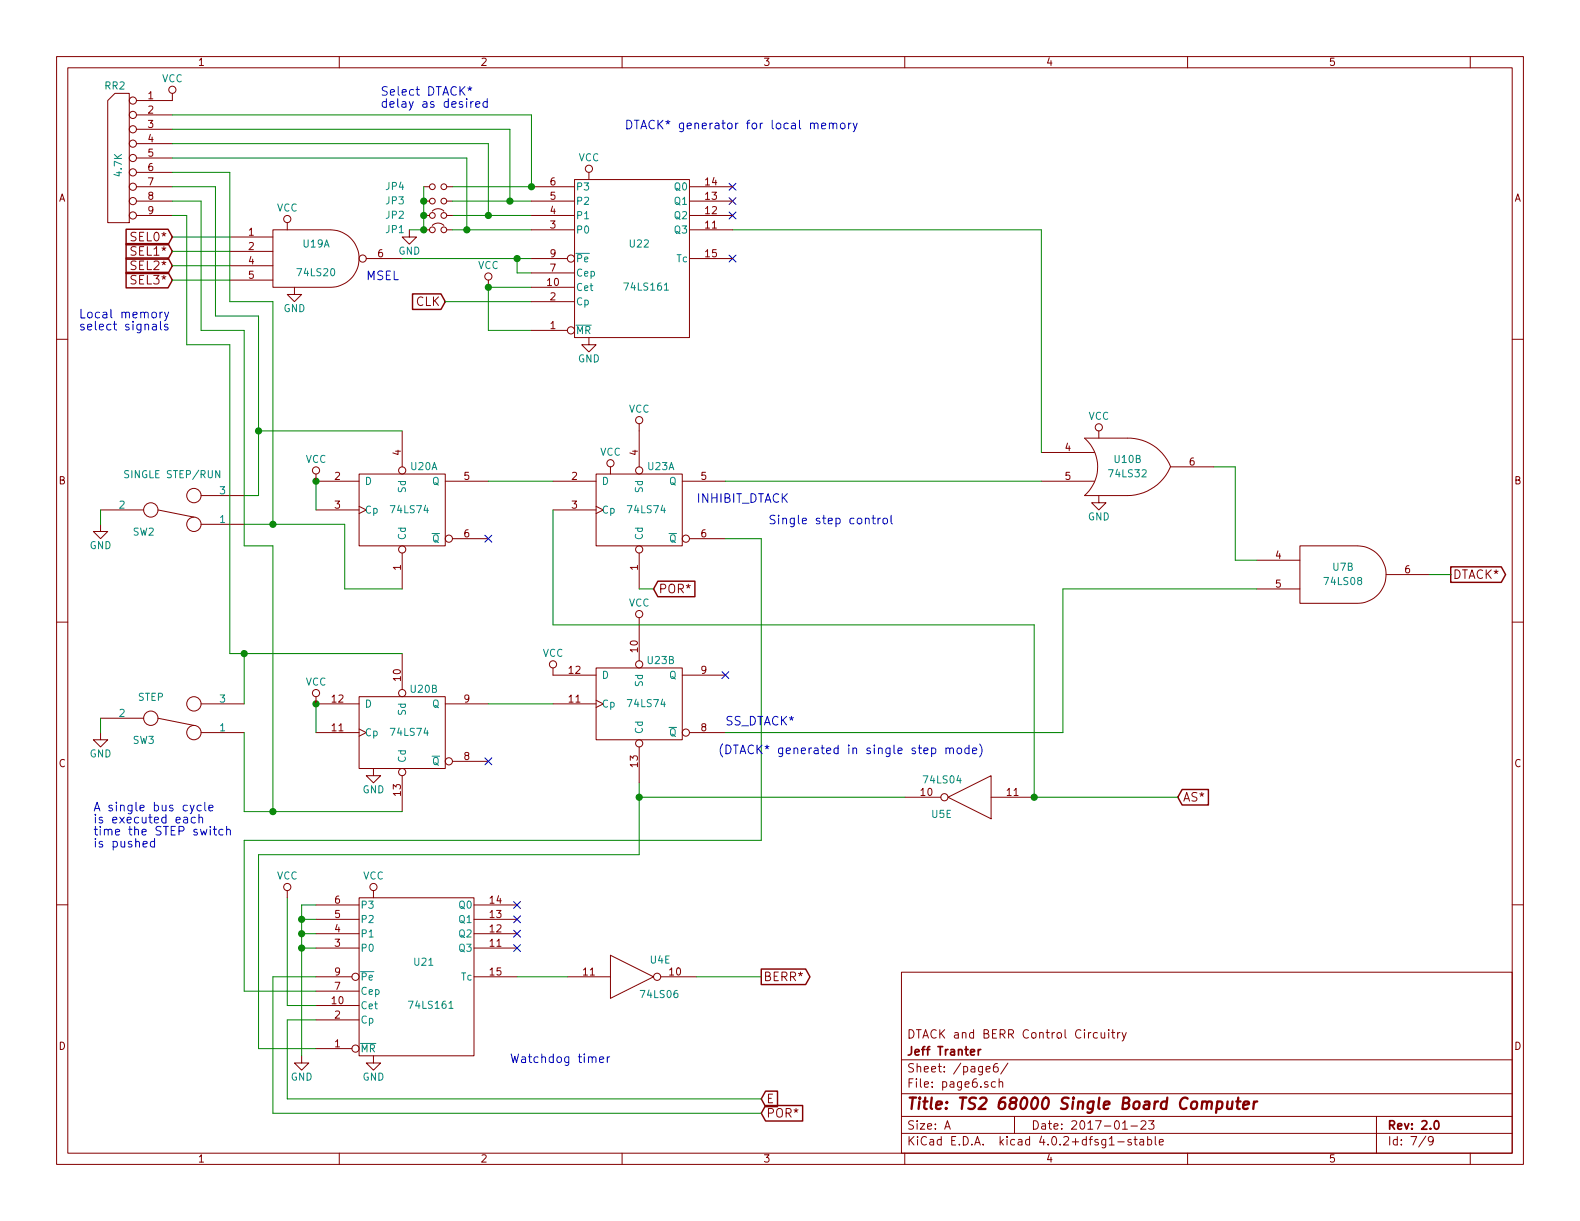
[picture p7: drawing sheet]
EESchema Schematic File Version 2
LIBS:power
LIBS:device
LIBS:transistors
LIBS:conn
LIBS:linear
LIBS:regul
LIBS:74xx
LIBS:cmos4000
LIBS:adc-dac
LIBS:memory
LIBS:xilinx
LIBS:ts2-cache
EELAYER 25 0
EELAYER END
$Descr A 11000 8500
encoding utf-8
Sheet 7 9
Title "TS2 68000 Single Board Computer"
Date "2017-01-23"
Rev "2.0"
Comp "Jeff Tranter"
Comment1 "DTACK and BERR Control Circuitry"
Comment2 ""
Comment3 ""
Comment4 ""
$EndDescr
$Comp
L 74LS20 U19
U 1 1
P 2200 1800
F 0 "U19" H 2200 1900 50  0000 C CNN
F 1 "74LS20" H 2200 1700 50  0000 C CNN
F 2 "Housings_DIP:DIP-14_W7.62mm" H 2200 1800 50  0001 C CNN
F 3 "" H 2200 1800 50  0000 C CNN
	1    2200 1800
	1    0    0    -1  
$EndComp
$Comp
L 74LS74 U20
U 1 1
P 2800 3550
F 0 "U20" H 2950 3850 50  0000 C CNN
F 1 "74LS74" H 2850 3550 50  0000 C CNN
F 2 "Housings_DIP:DIP-14_W7.62mm" H 2800 3550 50  0001 C CNN
F 3 "" H 2800 3550 50  0000 C CNN
	1    2800 3550
	1    0    0    -1  
$EndComp
$Comp
L 74LS74 U23
U 1 1
P 4450 3550
F 0 "U23" H 4600 3850 50  0000 C CNN
F 1 "74LS74" H 4500 3550 50  0000 C CNN
F 2 "Housings_DIP:DIP-14_W7.62mm" H 4450 3550 50  0001 C CNN
F 3 "" H 4450 3550 50  0000 C CNN
	1    4450 3550
	1    0    0    -1  
$EndComp
$Comp
L 74LS74 U20
U 2 1
P 2800 5100
F 0 "U20" H 2950 5400 50  0000 C CNN
F 1 "74LS74" H 2850 5100 50  0000 C CNN
F 2 "Housings_DIP:DIP-14_W7.62mm" H 2800 5100 50  0001 C CNN
F 3 "" H 2800 5100 50  0000 C CNN
	2    2800 5100
	1    0    0    -1  
$EndComp
$Comp
L 74LS74 U23
U 2 1
P 4450 4900
F 0 "U23" H 4600 5200 50  0000 C CNN
F 1 "74LS74" H 4500 4900 50  0000 C CNN
F 2 "Housings_DIP:DIP-14_W7.62mm" H 4450 4900 50  0001 C CNN
F 3 "" H 4450 4900 50  0000 C CNN
	2    4450 4900
	1    0    0    -1  
$EndComp
$Comp
L 74LS161 U21
U 1 1
P 2900 6800
F 0 "U21" H 2950 6900 50  0000 C CNN
F 1 "74LS161" H 3000 6600 50  0000 C CNN
F 2 "Housings_DIP:DIP-16_W7.62mm" H 2900 6800 50  0001 C CNN
F 3 "" H 2900 6800 50  0000 C CNN
	1    2900 6800
	1    0    0    -1  
$EndComp
$Comp
L 74LS08 U7
U 2 1
P 9350 4000
F 0 "U7" H 9350 4050 50  0000 C CNN
F 1 "74LS08" H 9350 3950 50  0000 C CNN
F 2 "Housings_DIP:DIP-14_W7.62mm" H 9350 4000 50  0001 C CNN
F 3 "" H 9350 4000 50  0000 C CNN
	2    9350 4000
	1    0    0    -1  
$EndComp
$Comp
L 74LS32 U10
U 2 1
P 7850 3250
F 0 "U10" H 7850 3300 50  0000 C CNN
F 1 "74LS32" H 7850 3200 50  0000 C CNN
F 2 "Housings_DIP:DIP-14_W7.62mm" H 7850 3250 50  0001 C CNN
F 3 "" H 7850 3250 50  0000 C CNN
	2    7850 3250
	1    0    0    -1  
$EndComp
$Comp
L 74LS04 U5
U 5 1
P 6750 5550
F 0 "U5" H 6945 5665 50  0000 C CNN
F 1 "74LS04" H 6940 5425 50  0000 C CNN
F 2 "Housings_DIP:DIP-14_W7.62mm" H 6750 5550 50  0001 C CNN
F 3 "" H 6750 5550 50  0000 C CNN
	5    6750 5550
	-1   0    0    1   
$EndComp
Text GLabel 3100 2100 0    60   Input ~ 0
CLK
$Comp
L 74LS06 U4
U 5 1
P 4400 6800
F 0 "U4" H 4595 6915 50  0000 C CNN
F 1 "74LS06" H 4590 6675 50  0000 C CNN
F 2 "Housings_DIP:DIP-14_W7.62mm" H 4400 6800 50  0001 C CNN
F 3 "" H 4400 6800 50  0000 C CNN
	5    4400 6800
	1    0    0    -1  
$EndComp
Text GLabel 8200 5550 2    60   Input ~ 0
AS*
Text GLabel 10100 4000 2    60   Output ~ 0
DTACK*
Text GLabel 5300 6800 2    60   Output ~ 0
BERR*
Text GLabel 1200 1650 0    60   Input ~ 0
SEL0*
Text GLabel 1200 1750 0    60   Input ~ 0
SEL1*
Text GLabel 1200 1850 0    60   Input ~ 0
SEL2*
Text GLabel 1200 1950 0    60   Input ~ 0
SEL3*
$Comp
L GND #PWR072
U 1 1
P 700 3650
F 0 "#PWR072" H 700 3400 50  0001 C CNN
F 1 "GND" H 700 3500 50  0000 C CNN
F 2 "" H 700 3650 50  0000 C CNN
F 3 "" H 700 3650 50  0000 C CNN
	1    700  3650
	1    0    0    -1  
$EndComp
$Comp
L GND #PWR073
U 1 1
P 700 5100
F 0 "#PWR073" H 700 4850 50  0001 C CNN
F 1 "GND" H 700 4950 50  0000 C CNN
F 2 "" H 700 5100 50  0000 C CNN
F 3 "" H 700 5100 50  0000 C CNN
	1    700  5100
	1    0    0    -1  
$EndComp
$Comp
L SWITCH_INV SW2
U 1 1
P 1200 3550
F 0 "SW2" H 1000 3700 50  0000 C CNN
F 1 "SINGLE STEP/RUN" H 1200 3300 50  0000 C CNN
F 2 "Connect:PINHEAD1-3" H 1200 3550 50  0001 C CNN
F 3 "" H 1200 3550 50  0000 C CNN
	1    1200 3550
	1    0    0    1   
$EndComp
$Comp
L SWITCH_INV SW3
U 1 1
P 1200 5000
F 0 "SW3" H 1000 5150 50  0000 C CNN
F 1 "STEP" H 1050 4850 50  0000 C CNN
F 2 "Connect:PINHEAD1-3" H 1200 5000 50  0001 C CNN
F 3 "" H 1200 5000 50  0000 C CNN
	1    1200 5000
	1    0    0    1   
$EndComp
Text GLabel 4550 4100 2    60   Input ~ 0
POR*
$Comp
L GND #PWR074
U 1 1
P 4100 2350
F 0 "#PWR074" H 4100 2100 50  0001 C CNN
F 1 "GND" H 4100 2200 50  0000 C CNN
F 2 "" H 4100 2350 50  0000 C CNN
F 3 "" H 4100 2350 50  0000 C CNN
	1    4100 2350
	1    0    0    -1  
$EndComp
$Comp
L VCC #PWR075
U 1 1
P 4100 1250
F 0 "#PWR075" H 4100 1100 50  0001 C CNN
F 1 "VCC" H 4100 1400 50  0000 C CNN
F 2 "" H 4100 1250 50  0000 C CNN
F 3 "" H 4100 1250 50  0000 C CNN
	1    4100 1250
	1    0    0    -1  
$EndComp
$Comp
L VCC #PWR076
U 1 1
P 3400 2000
F 0 "#PWR076" H 3400 1850 50  0001 C CNN
F 1 "VCC" H 3400 2150 50  0000 C CNN
F 2 "" H 3400 2000 50  0000 C CNN
F 3 "" H 3400 2000 50  0000 C CNN
	1    3400 2000
	1    0    0    -1  
$EndComp
$Comp
L GND #PWR077
U 1 1
P 2850 1600
F 0 "#PWR077" H 2850 1350 50  0001 C CNN
F 1 "GND" H 2850 1450 50  0000 C CNN
F 2 "" H 2850 1600 50  0000 C CNN
F 3 "" H 2850 1600 50  0000 C CNN
	1    2850 1600
	1    0    0    -1  
$EndComp
NoConn ~ 5100 1500
NoConn ~ 5100 1400
NoConn ~ 5100 1300
NoConn ~ 5100 1800
$Comp
L GND #PWR078
U 1 1
P 2600 7350
F 0 "#PWR078" H 2600 7100 50  0001 C CNN
F 1 "GND" H 2600 7200 50  0000 C CNN
F 2 "" H 2600 7350 50  0000 C CNN
F 3 "" H 2600 7350 50  0000 C CNN
	1    2600 7350
	1    0    0    -1  
$EndComp
$Comp
L VCC #PWR079
U 1 1
P 2600 6250
F 0 "#PWR079" H 2600 6100 50  0001 C CNN
F 1 "VCC" H 2600 6400 50  0000 C CNN
F 2 "" H 2600 6250 50  0000 C CNN
F 3 "" H 2600 6250 50  0000 C CNN
	1    2600 6250
	1    0    0    -1  
$EndComp
$Comp
L GND #PWR080
U 1 1
P 2100 7350
F 0 "#PWR080" H 2100 7100 50  0001 C CNN
F 1 "GND" H 2100 7200 50  0000 C CNN
F 2 "" H 2100 7350 50  0000 C CNN
F 3 "" H 2100 7350 50  0000 C CNN
	1    2100 7350
	1    0    0    -1  
$EndComp
NoConn ~ 3600 6300
NoConn ~ 3600 6400
NoConn ~ 3600 6500
NoConn ~ 3600 6600
$Comp
L VCC #PWR081
U 1 1
P 2000 6250
F 0 "#PWR081" H 2000 6100 50  0001 C CNN
F 1 "VCC" H 2000 6400 50  0000 C CNN
F 2 "" H 2000 6250 50  0000 C CNN
F 3 "" H 2000 6250 50  0000 C CNN
	1    2000 6250
	1    0    0    -1  
$EndComp
Text GLabel 5300 7650 2    60   Input ~ 0
E
Text GLabel 5300 7750 2    60   Input ~ 0
POR*
NoConn ~ 5050 4700
NoConn ~ 3400 3750
Wire Wire Line
	7200 5550 8200 5550
Wire Wire Line
	9950 4000 10100 4000
Wire Wire Line
	4850 6800 5300 6800
Wire Wire Line
	3600 6800 3950 6800
Wire Wire Line
	1600 1650 1200 1650
Wire Wire Line
	1200 1750 1600 1750
Wire Wire Line
	1200 1850 1600 1850
Wire Wire Line
	1200 1950 1600 1950
Wire Wire Line
	2800 1800 3700 1800
Wire Wire Line
	3700 1900 3600 1900
Wire Wire Line
	3600 1900 3600 1800
Connection ~ 3600 1800
Wire Wire Line
	700  3550 700  3650
Wire Wire Line
	700  5000 700  5100
Wire Wire Line
	4450 4100 4550 4100
Wire Wire Line
	3400 2000 3700 2000
Wire Wire Line
	3400 2300 3700 2300
Connection ~ 3400 2000
Wire Wire Line
	3100 2100 3700 2100
Wire Wire Line
	5100 1600 7250 1600
Wire Wire Line
	8600 3250 8600 3900
Wire Wire Line
	8600 3900 8750 3900
Wire Wire Line
	2200 6300 2100 6300
Wire Wire Line
	2100 6300 2100 7350
Wire Wire Line
	2100 6400 2200 6400
Wire Wire Line
	2100 6500 2200 6500
Connection ~ 2100 6400
Wire Wire Line
	2100 6600 2200 6600
Connection ~ 2100 6500
Connection ~ 2100 6600
Wire Wire Line
	2200 7000 2000 7000
Wire Wire Line
	2000 7000 2000 6250
Wire Wire Line
	2200 7100 2000 7100
Wire Wire Line
	2000 7100 2000 7650
Wire Wire Line
	2000 7650 5300 7650
Wire Wire Line
	2200 6800 1900 6800
Wire Wire Line
	1900 6800 1900 7750
Wire Wire Line
	1900 7750 5300 7750
Wire Wire Line
	4450 5450 4450 5950
Wire Wire Line
	4450 5950 1800 5950
Wire Wire Line
	1800 5950 1800 7300
Wire Wire Line
	1800 7300 2200 7300
Wire Wire Line
	4450 5550 6300 5550
Connection ~ 4450 5550
Wire Wire Line
	1800 2200 1800 3450
Wire Wire Line
	1800 3000 2800 3000
Wire Wire Line
	3400 3350 3850 3350
Connection ~ 1800 3000
Wire Wire Line
	1700 3650 2400 3650
Connection ~ 2200 3350
$Comp
L VCC #PWR082
U 1 1
P 2200 3350
F 0 "#PWR082" H 2200 3200 50  0001 C CNN
F 1 "VCC" H 2200 3500 50  0000 C CNN
F 2 "" H 2200 3350 50  0000 C CNN
F 3 "" H 2200 3350 50  0000 C CNN
	1    2200 3350
	1    0    0    -1  
$EndComp
Wire Wire Line
	1600 4550 2800 4550
Wire Wire Line
	1700 5100 1700 5650
Wire Wire Line
	1700 5650 2800 5650
Wire Wire Line
	3400 4900 3850 4900
NoConn ~ 3400 5300
Connection ~ 1900 3650
Wire Wire Line
	1900 3650 1900 2100
Wire Wire Line
	2400 3650 2400 4100
Wire Wire Line
	2400 4100 2800 4100
Connection ~ 2200 4900
Wire Wire Line
	1900 3800 1900 5650
Connection ~ 1900 5650
$Comp
L VCC #PWR083
U 1 1
P 4450 3000
F 0 "#PWR083" H 4450 2850 50  0001 C CNN
F 1 "VCC" H 4450 3150 50  0000 C CNN
F 2 "" H 4450 3000 50  0000 C CNN
F 3 "" H 4450 3000 50  0000 C CNN
	1    4450 3000
	1    0    0    -1  
$EndComp
$Comp
L VCC #PWR084
U 1 1
P 4450 4350
F 0 "#PWR084" H 4450 4200 50  0001 C CNN
F 1 "VCC" H 4450 4500 50  0000 C CNN
F 2 "" H 4450 4350 50  0000 C CNN
F 3 "" H 4450 4350 50  0000 C CNN
	1    4450 4350
	1    0    0    -1  
$EndComp
Wire Wire Line
	5050 3350 7250 3350
Wire Wire Line
	3850 3550 3850 4350
Wire Wire Line
	3850 4350 7200 4350
Wire Wire Line
	7200 4350 7200 5550
Wire Wire Line
	5050 5100 7400 5100
Wire Wire Line
	7400 5100 7400 4100
Wire Wire Line
	7400 4100 8750 4100
$Comp
L VCC #PWR085
U 1 1
P 3850 4700
F 0 "#PWR085" H 3850 4550 50  0001 C CNN
F 1 "VCC" H 3850 4850 50  0000 C CNN
F 2 "" H 3850 4700 50  0000 C CNN
F 3 "" H 3850 4700 50  0000 C CNN
	1    3850 4700
	1    0    0    -1  
$EndComp
Wire Wire Line
	2200 6900 1700 6900
Wire Wire Line
	1700 6900 1700 5850
Wire Wire Line
	1700 5850 5300 5850
Wire Wire Line
	5300 5850 5300 3750
Wire Wire Line
	5300 3750 5050 3750
$Comp
L GND #PWR086
U 1 1
P 2050 2000
F 0 "#PWR086" H 2050 1750 50  0001 C CNN
F 1 "GND" H 2050 1850 50  0000 C CNN
F 2 "" H 2050 2000 50  0000 C CNN
F 3 "" H 2050 2000 50  0000 C CNN
	1    2050 2000
	1    0    0    -1  
$EndComp
$Comp
L VCC #PWR087
U 1 1
P 2000 1600
F 0 "#PWR087" H 2000 1450 50  0001 C CNN
F 1 "VCC" H 2000 1750 50  0000 C CNN
F 2 "" H 2000 1600 50  0000 C CNN
F 3 "" H 2000 1600 50  0000 C CNN
	1    2000 1600
	1    0    0    -1  
$EndComp
$Comp
L GND #PWR088
U 1 1
P 2600 5350
F 0 "#PWR088" H 2600 5100 50  0001 C CNN
F 1 "GND" H 2600 5200 50  0000 C CNN
F 2 "" H 2600 5350 50  0000 C CNN
F 3 "" H 2600 5350 50  0000 C CNN
	1    2600 5350
	1    0    0    -1  
$EndComp
$Comp
L VCC #PWR089
U 1 1
P 4250 3300
F 0 "#PWR089" H 4250 3150 50  0001 C CNN
F 1 "VCC" H 4250 3450 50  0000 C CNN
F 2 "" H 4250 3300 50  0000 C CNN
F 3 "" H 4250 3300 50  0000 C CNN
	1    4250 3300
	1    0    0    -1  
$EndComp
Connection ~ 7200 5550
$Comp
L GND #PWR090
U 1 1
P 7650 3450
F 0 "#PWR090" H 7650 3200 50  0001 C CNN
F 1 "GND" H 7650 3300 50  0000 C CNN
F 2 "" H 7650 3450 50  0000 C CNN
F 3 "" H 7650 3450 50  0000 C CNN
	1    7650 3450
	1    0    0    -1  
$EndComp
$Comp
L VCC #PWR091
U 1 1
P 7650 3050
F 0 "#PWR091" H 7650 2900 50  0001 C CNN
F 1 "VCC" H 7650 3200 50  0000 C CNN
F 2 "" H 7650 3050 50  0000 C CNN
F 3 "" H 7650 3050 50  0000 C CNN
	1    7650 3050
	1    0    0    -1  
$EndComp
$Comp
L Jumper_NC_Small JP1
U 1 1
P 3050 1600
F 0 "JP1" H 2750 1600 50  0000 C CNN
F 1 "Jumper_NC_Small" H 3060 1540 50  0001 C CNN
F 2 "Buttons_Switches_ThroughHole:SW_DIP_x1_Slide" H 3050 1600 50  0001 C CNN
F 3 "" H 3050 1600 50  0000 C CNN
	1    3050 1600
	1    0    0    -1  
$EndComp
$Comp
L Jumper_NO_Small JP3
U 1 1
P 3050 1400
F 0 "JP3" H 2750 1400 50  0000 C CNN
F 1 "Jumper_NO_Small" H 3060 1340 50  0001 C CNN
F 2 "Buttons_Switches_ThroughHole:SW_DIP_x1_Slide" H 3050 1400 50  0001 C CNN
F 3 "" H 3050 1400 50  0000 C CNN
	1    3050 1400
	1    0    0    -1  
$EndComp
Wire Wire Line
	3700 1300 3150 1300
Wire Wire Line
	3150 1400 3700 1400
Wire Wire Line
	3150 1500 3700 1500
Wire Wire Line
	3150 1600 3700 1600
$Comp
L Jumper_NO_Small JP4
U 1 1
P 3050 1300
F 0 "JP4" H 2750 1300 50  0000 C CNN
F 1 "Jumper_NO_Small" H 3060 1240 50  0001 C CNN
F 2 "Buttons_Switches_ThroughHole:SW_DIP_x1_Slide" H 3050 1300 50  0001 C CNN
F 3 "" H 3050 1300 50  0000 C CNN
	1    3050 1300
	1    0    0    -1  
$EndComp
$Comp
L Jumper_NC_Small JP2
U 1 1
P 3050 1500
F 0 "JP2" H 2750 1500 50  0000 C CNN
F 1 "Jumper_NC_Small" H 3060 1440 50  0001 C CNN
F 2 "Buttons_Switches_ThroughHole:SW_DIP_x1_Slide" H 3050 1500 50  0001 C CNN
F 3 "" H 3050 1500 50  0000 C CNN
	1    3050 1500
	1    0    0    -1  
$EndComp
Wire Wire Line
	2950 1600 2850 1600
Wire Wire Line
	2950 1300 2950 1600
Connection ~ 2950 1500
Connection ~ 2950 1400
Wire Wire Line
	3250 1100 3250 1600
Connection ~ 3250 1600
Wire Wire Line
	3400 1000 3400 1500
Connection ~ 3400 1500
Wire Wire Line
	3550 900  3550 1400
Connection ~ 3550 1400
Connection ~ 2950 1600
Text Notes 2650 750  0    60   ~ 0
Select DTACK*\ndelay as desired
$Comp
L 74LS161 U22
U 1 1
P 4400 1800
F 0 "U22" H 4450 1900 50  0000 C CNN
F 1 "74LS161" H 4500 1600 50  0000 C CNN
F 2 "Housings_DIP:DIP-16_W7.62mm" H 4400 1800 50  0001 C CNN
F 3 "" H 4400 1800 50  0000 C CNN
	1    4400 1800
	1    0    0    -1  
$EndComp
Text Notes 3550 7400 0    60   ~ 0
Watchdog timer
Text Notes 5000 5250 0    60   ~ 0
(DTACK* generated in single step mode)
Text Notes 650  5900 0    60   ~ 0
A single bus cycle\nis executed each\ntime the STEP switch\nis pushed
Text Notes 5350 3650 0    60   ~ 0
Single step control
Text Notes 550  2300 0    60   ~ 0
Local memory\nselect signals
Text Notes 4350 900  0    60   ~ 0
DTACK* generator for local memory
Wire Wire Line
	7250 1600 7250 3150
Wire Wire Line
	8450 3250 8600 3250
Wire Wire Line
	3700 800  3700 1300
Connection ~ 3700 1300
Wire Wire Line
	3400 2000 3400 2300
Text Notes 2550 1950 0    60   ~ 0
MSEL
Text Notes 4850 3500 0    60   ~ 0
INHIBIT_DTACK
Text Notes 5050 5050 0    60   ~ 0
SS_DTACK*
$Comp
L RR8 RR2
U 1 1
P 850 1150
F 0 "RR2" H 900 1700 50  0000 C CNN
F 1 "4.7K" V 880 1150 50  0000 C CNN
F 2 "Resistors_ThroughHole:Resistor_Array_SIP8" H 850 1150 50  0001 C CNN
F 3 "" H 850 1150 50  0000 C CNN
	1    850  1150
	-1   0    0    -1  
$EndComp
$Comp
L VCC #PWR092
U 1 1
P 1200 700
F 0 "#PWR092" H 1200 550 50  0001 C CNN
F 1 "VCC" H 1200 850 50  0000 C CNN
F 2 "" H 1200 700 50  0000 C CNN
F 3 "" H 1200 700 50  0000 C CNN
	1    1200 700 
	1    0    0    -1  
$EndComp
Wire Wire Line
	1200 800  3700 800 
Wire Wire Line
	1200 900  3550 900 
Wire Wire Line
	1200 1000 3400 1000
Wire Wire Line
	1200 1100 3250 1100
Wire Wire Line
	1900 2100 1600 2100
Wire Wire Line
	1600 2100 1600 1200
Wire Wire Line
	1600 1200 1200 1200
Wire Wire Line
	1800 2200 1500 2200
Wire Wire Line
	1500 2200 1500 1300
Wire Wire Line
	1500 1300 1200 1300
Wire Wire Line
	1800 3450 1700 3450
Wire Wire Line
	1200 1400 1400 1400
Wire Wire Line
	1400 1400 1400 2300
Wire Wire Line
	1400 2300 1700 2300
Wire Wire Line
	1700 2300 1700 3800
Wire Wire Line
	1700 3800 1900 3800
Wire Wire Line
	1200 1500 1300 1500
Wire Wire Line
	1300 1500 1300 2400
Wire Wire Line
	1300 2400 1600 2400
Wire Wire Line
	1600 2400 1600 4550
Wire Wire Line
	2200 5100 2200 4900
$Comp
L VCC #PWR093
U 1 1
P 2200 4900
F 0 "#PWR093" H 2200 4750 50  0001 C CNN
F 1 "VCC" H 2200 5050 50  0000 C CNN
F 2 "" H 2200 4900 50  0000 C CNN
F 3 "" H 2200 4900 50  0000 C CNN
	1    2200 4900
	1    0    0    -1  
$EndComp
Wire Wire Line
	1700 4900 1700 4550
Connection ~ 1700 4550
Wire Wire Line
	2200 3350 2200 3550
$EndSCHEMATC
